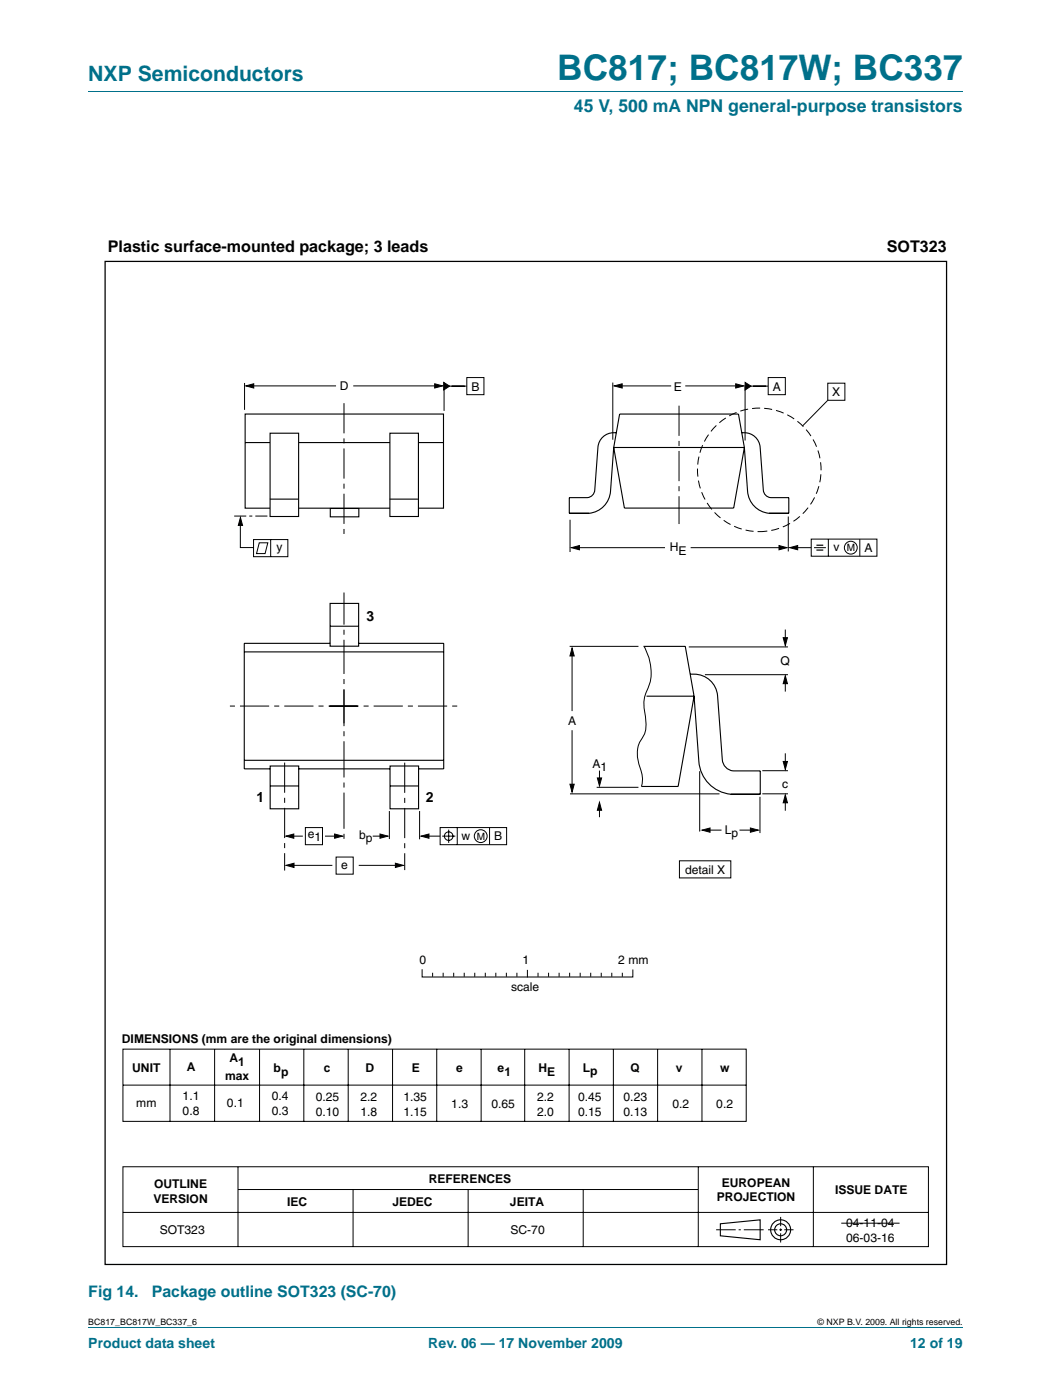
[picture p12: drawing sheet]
<svg xmlns="http://www.w3.org/2000/svg" width="210mm" height="280mm" viewBox="0 0 210 280" stroke-linecap="round" stroke-linejoin="round" font-family="sans-serif">
<path d="M17.6 18.3h174.7M17.6 265.3h174.7" fill="none" stroke="#00708a" stroke-width=".2"/>
<g fill="none" stroke="#000" stroke-width=".2">
<path d="M48.8 76.5v5.4M49.1 77.1l1.6-.4v.8zM50 77.1h17.1M70.5 77.1h17M86.8 76.7l1.6 .4-1.6 .4zM88.6 76.4l1.2 .8-1.2 .7zM88.7 76.6v5.5M89.2 77.2h4M93.2 75.4h3.5v3.5h-3.5zM122.4 76.4v11.5M122.7 77.1l1.6-.4v.8zM123.4 77.1h10.6"/>
<path d="M136.9 77.1h10.8M146.9 76.7l1.6 .4-1.6 .4zM148.8 77v11M148.8 76.4l1.2 .8-1.2 .7zM149.4 77.2h4M153.4 75.4h3.4v3.5h-3.4zM48 103.9v5.5h2.6M48 103.4l.4 1.6h-.8zM50.6 107.8h6.9v3.4h-6.9zM51.8 108.5h1.7l-.6 2.1h-1.7zM54.1 107.8v3.4M113.8 103.9v6.4"/>
<path d="M114.1 109.4l1.6-.4v.9zM114.9 109.4h17.9M137.9 109.4h18.3M155.6 109l1.6 .4-1.6 .5zM157.7 109.4l1.6-.4v.9zM158.6 109.4h3.4M162 107.7h13.1v3.4h-13.1zM162.6 109.4h2.3M165.4 107.7v3.4M171.7 107.7v3.4M113.8 129.2h13.7M114.3 129.5l.4 1.6h-.9z"/>
<path d="M114.3 130.8v11.3M137.6 129.3h19.8M140.8 134.8h16.6M156.4 127.4h.9l-.5 1.6zM156.8 135l.5 1.6h-.9zM156.8 125.8v2.4M156.8 135.8v2.4M113.8 156.7h.9l-.4 1.6zM113.8 158.6h29.9M114.3 145.9v11.4M119.2 157.3h8.3M119.3 155.5h.9l-.5 1.5z"/>
<path d="M119.7 154v2.5M139.7 154.1v12.1M151.8 159.2v7.3M152.2 158.6h5.2M152.2 154h5.2M156.4 152.2h.9l-.5 1.5zM156.8 158.8l.5 1.6h-.9zM156.8 150.5v2.4M156.8 159.6v2.4M57.1 167.1l1.6-.4v.8zM57.1 172.9l1.6-.4v.8zM58 167.1h2.5"/>
<path d="M58 172.9h8.4M61 165.4h3.4v3.4h-3.4zM64.9 167.1h2.7M66.8 166.7l1.6 .4-1.6 .4zM67.1 171.3h3.4v3.4h-3.4zM71.6 172.9h8.1M74.4 167.1h2.2M75.9 166.7l1.6 .4-1.6 .4zM77.8 162.1v5.6M79 172.5l1.6 .4-1.6 .4zM83.8 162.1v5.6M84.1 167.1l1.6-.4v.8z"/>
<path d="M85 167.1h2.9M87.9 165.4h13.3v3.4h-13.3zM88.3 167.1h2.6M89.6 165.8v2.6M91.3 165.4v3.4M119.7 160.3l.5 1.6h-.9zM119.7 161.3v2M135.7 172h10.3v3.4h-10.3zM140.2 165.9l1.6-.4v.8zM141.1 165.9h3M147.7 165.9h2.7M149.9 165.5l1.6 .4-1.6 .4z"/>
<path d="M24.6 209.6h124.4v14.5h-124.4zM24.6 216.8h124.4M34 209.6v14.5M42.9 209.6v14.5M51.8 209.6v14.5M60.7 209.6v14.5M69.5 209.6v14.5M78.4 209.6v14.5M87.2 209.6v14.5M96.1 209.6v14.5M104.8 209.6v14.5M113.7 209.6v14.5"/>
<path d="M122.5 209.6v14.5M131.3 209.6v14.5M140.2 209.6v14.5M24.6 233.1h160.8v16h-160.8zM47.5 233.2v15.9M47.6 237.7h91.8M70.5 237.7v11.4M93.5 237.7v11.4M116.5 237.7v11.4M139.5 233.2v15.9M162.4 233.2v15.9M24.6 242.3h160.8"/>
<path d="M143 245.7h3.9M147.5 245.7h.5M148.5 245.7h4M153.4 245.7h1.8M155.6 245.7h.6M155.9 243.2v1.8M155.9 245.5v.5M155.9 246.4v1.9M156.6 245.7h1.9"/>
<circle cx="169.9" cy="109.4" r="1.28"/>
<circle cx="89.6" cy="167.1" r=".86"/>
<circle cx="96" cy="167.1" r="1.28"/>
</g>
<g fill="none" stroke="#000" stroke-width=".22">
<path d="M49 82.7h39.6v18.8h-39.6zM49 88.4h39.6M66 101.6h5.7v1.7h-5.7zM48.8 130.3h39.8M65.9 120.6h5.7v8.5h-5.7zM65.9 125.1h5.7M65.9 128.6h-17.1v25h5.2M71.6 128.6h17v25h-5M48.8 151.9h39.8M54 153.1h5.7v8.5h-5.7zM54 157.1h5.7M59.7 153.6h18.2"/>
<path d="M77.9 153.1h5.7v8.5h-5.7zM77.9 157.1h5.7M143.9 244.5l7.9-.7v3.9l-7.9-.8z"/>
<circle cx="155.9" cy="245.7" r="1.99"/>
<circle cx="155.9" cy="245.7" r="1.2"/>
</g>
<g fill="#000">
<path d="M49.1 77.1l1.6-.4v.8zM86.8 76.7l1.6 .4-1.6 .4zM88.6 76.4l1.2 .8-1.2 .7zM122.7 77.1l1.6-.4v.8zM146.9 76.7l1.6 .4-1.6 .4zM148.8 76.4l1.2 .8-1.2 .7zM48 103.4l.4 1.6h-.8zM114.1 109.4l1.6-.4v.9zM155.6 109l1.6 .4-1.6 .5zM157.7 109.4l1.6-.4v.9zM114.3 129.5l.4 1.6h-.9zM156.8 135l.5 1.6h-.9z"/>
<path d="M156.4 127.4h.9l-.5 1.6zM113.8 156.7h.9l-.4 1.6zM119.3 155.5h.9l-.5 1.5zM156.4 152.2h.9l-.5 1.5zM57.1 167.1l1.6-.4v.8zM57.1 172.9l1.6-.4v.8zM66.8 166.7l1.6 .4-1.6 .4zM75.9 166.7l1.6 .4-1.6 .4zM79 172.5l1.6 .4-1.6 .4zM84.1 167.1l1.6-.4v.8zM119.7 160.3l.5 1.6h-.9zM140.2 165.9l1.6-.4v.8z"/>
<path d="M149.9 165.5l1.6 .4-1.6 .4zM156.8 158.8l.5 1.6h-.9z"/>
</g>
<path d="M65.8 141.1h26.2M71.5 141.1h-26" fill="none" stroke="#000" stroke-width=".2" stroke-dasharray="5.8 1 1 1" stroke-linecap="butt"/>
<path d="M68.7 144.5v-26.1" fill="none" stroke="#000" stroke-width=".2" stroke-dasharray="6.8 1 1 1" stroke-linecap="butt"/>
<path d="M68.7 137.9v30.2" fill="none" stroke="#000" stroke-width=".2" stroke-dasharray="7.2 1 1 1" stroke-linecap="butt"/>
<path d="M163.1 108.9h1.3M163.1 109.9h1.3" fill="none" stroke="#000" stroke-width=".24"/>
<path d="M53.4 103.1h-6.8" fill="none" stroke="#000" stroke-width=".2" stroke-dasharray="2.4 .6 .6 .6" stroke-linecap="butt"/>
<path d="M21 52.2h168v200.5h-168z" fill="none" stroke="#000" stroke-width=".25"/>
<path d="M77.9 86.6h5.7v16.6h-5.7z" fill="#fff"/>
<path d="M77.8 99.7h5.7M77.9 86.6h5.7v16.6h-5.7z" fill="none" stroke="#000" stroke-width=".22"/>
<path d="M53.9 86.6h5.7v16.6h-5.7z" fill="#fff"/>
<path d="M53.9 99.7h5.6M53.9 86.6h5.7v16.6h-5.7zM122.6 89.4h26.1M122.6 89.4l2.1 12.1h21.8l2.2-12.1M122.6 89.4l1.1-6.7h23.8l1.2 6.7M123.1 86.5a3.2 3.2 0 0 0-3.7 2.8l-.6 8.6a1.62 1.62 0 0 1-1.5 1.5h-3.6v3.2h3.9a4.8 4.8 0 0 0 4.3-4.4l.7-8.8M148.1 86.5a3.2 3.2 0 0 1 3.7 2.8l.6 8.6a1.62 1.62 0 0 0 1.5 1.5h3.6v3.2h-3.9a4.8 4.8 0 0 1-4.3-4.4l-.6-8.8M128.5 129.2h8.4l1.7 9.9M129.1 139.1h9.5M137.8 134.7a4.8 4.8 0 0 1 5.5 4.3l1 12.8a2.42 2.42 0 0 0 2.1 2.2h5.4v4.7h-5.8a7.1 7.1 0 0 1-6.4-6.6l-1-13M138.6 139.1l-3.2 18.1h-7.3" fill="none" stroke="#000" stroke-width=".22"/>
<g fill="none" stroke="#000" stroke-width=".2">
<path d="M165.3 76.6h3.4v3.4h-3.4zM165.3 80l-5 5.1M157.4 103.2v7M128.6 129.2a9.7 9.7 0 0 1 .3 9.6 6.4 6.4 0 0 0-.2 3.4 7.9 7.9 0 0 1-.1 4.7 6.1 6.1 0 0 0-.7 6.6 5.8 5.8 0 0 1 .2 3.7M97.8 165.4v3.4M84.3 193.8v1.4h42.1v-1.4M86.4 194.4v.8M88.5 194.4v.8M90.6 194.4v.8M92.7 194.4v.8M94.8 194.4v.8M96.9 194.4v.8"/>
<path d="M99 194.4v.8M101.1 194.4v.8M103.2 194.4v.8M105.3 193.9v1.3M107.5 194.4v.8M109.6 194.4v.8M111.7 194.4v.8M113.8 194.4v.8M115.9 194.4v.8M118 194.4v.8M120.1 194.4v.8M122.2 194.4v.8"/>
<path d="M124.3 194.4v.8M168 244.4h11.7"/>
</g>
<circle cx="151.6" cy="93.9" r="12.3" fill="none" stroke="#000" stroke-width=".2" stroke-dasharray="1.6 .8" stroke-linecap="butt"/>
<path d="M68.7 80.6v26.9M135.6 81.1v23.6M56.8 152.4v21.6M80.8 152.4v21.5" fill="none" stroke="#000" stroke-width=".2" stroke-dasharray="6 1 1 1" stroke-linecap="butt"/>
<text font-size="7" fill="#00708a" x="111.3" y="16">BC817; BC817W; BC337</text>
<text font-size="4.2" fill="#00708a" x="17.6" y="16.2">NXP Semiconductors</text>
<text font-size="3.5" fill="#00708a" x="114.6" y="22.4">45 V, 500 mA NPN general-purpose transistors</text>
<g font-size="3.2">
<text x="21.5" y="50.5">Plastic surface-mounted package; 3 leads</text>
<text x="177.1" y="50.5">SOT323</text>
</g>
<g font-size="3.2" fill="#00708a">
<text x="17.6" y="259.3">Fig 14.</text>
<text x="30.3" y="259.3">Package outline SOT323 (SC-70)</text>
</g>
<g font-size="2.8">
<text x="73.2" y="124.1">3</text>
<text x="51.2" y="160.3">1</text>
<text x="85" y="160.3">2</text>
</g>
<g font-size="2.8" fill="#00708a">
<text x="17.6" y="269.3">Product data sheet</text>
<text x="85.5" y="269.3">Rev. 06 — 17 November 2009</text>
<text x="181.8" y="269.3">12 of 19</text>
</g>
<g font-size="2.4">
<text x="67.9" y="78">D</text>
<text x="94.1" y="78">B</text>
<text x="134.5" y="78">E</text>
<text x="154.3" y="78">A</text>
<text x="166.2" y="79.2">X</text>
<text x="55.2" y="110.1">y</text>
<text x="133.8" y="110.1">H</text>
<text x="135.5" y="110.9">E</text>
<text x="166.5" y="110.2">v</text>
<text x="172.6" y="110.3">A</text>
<text x="155.9" y="132.9">Q</text>
<text x="113.4" y="144.8">A</text>
<text x="118.3" y="153.4">A</text>
<text x="119.9" y="154">1</text>
<text x="156.2" y="157.4">c</text>
<text x="61.5" y="167.5">e</text>
<text x="71.7" y="167.7">b</text>
<text x="92.2" y="167.8">w</text>
<text x="98.7" y="167.8">B</text>
<text x="144.8" y="166.6">L</text>
<text x="146.1" y="167.2">p</text>
<text x="62.8" y="168.1">1</text>
<text x="68.1" y="173.6">e</text>
<text x="73" y="168.3">p</text>
<text x="136.8" y="174.6">detail X</text>
<text x="83.8" y="192.7">0</text>
<text x="102.1" y="198">scale</text>
<text x="104.4" y="192.7">1</text>
<text x="123.5" y="192.7">2 mm</text>
<text x="24.4" y="208.5">DIMENSIONS (mm are the original dimensions)</text>
<text x="26.4" y="214.2">UNIT</text>
<text x="37.3" y="213.9">A</text>
<text x="45" y="215.9">max</text>
<text x="45.8" y="212.1">A</text>
<text x="47.6" y="212.9">1</text>
<text x="54.6" y="214.2">b</text>
<text x="56.1" y="215">p</text>
<text x="64.7" y="214.2">c</text>
<text x="73" y="214.2">D</text>
<text x="82.3" y="214.2">E</text>
<text x="91.1" y="214.2">e</text>
<text x="99.4" y="214.2">e</text>
<text x="100.7" y="215">1</text>
<text x="107.5" y="214.2">H</text>
<text x="109.3" y="215">E</text>
<text x="116.4" y="214.2">L</text>
<text x="117.9" y="214.8">p</text>
<text x="125.9" y="214.2">Q</text>
<text x="134.9" y="214.2">v</text>
<text x="143.8" y="214.2">w</text>
<text x="27.2" y="221.1">mm</text>
<text x="36.5" y="219.8">1.1</text>
<text x="45.3" y="221.2">0.1</text>
<text x="54.3" y="219.8">0.4</text>
<text x="63.1" y="220">0.25</text>
<text x="72" y="220">2.2</text>
<text x="80.6" y="220">1.35</text>
<text x="90.1" y="221.3">1.3</text>
<text x="98.1" y="221.3">0.65</text>
<text x="107.3" y="220">2.2</text>
<text x="115.4" y="220">0.45</text>
<text x="124.5" y="220">0.23</text>
<text x="134.3" y="221.3">0.2</text>
<text x="143.1" y="221.3">0.2</text>
<text x="36.5" y="222.8">0.8</text>
<text x="54.3" y="222.8">0.3</text>
<text x="63.1" y="222.9">0.10</text>
<text x="72" y="222.9">1.8</text>
<text x="80.6" y="222.9">1.15</text>
<text x="107.3" y="222.9">2.0</text>
<text x="115.4" y="222.9">0.15</text>
<text x="124.5" y="222.9">0.13</text>
<text x="30.8" y="237.4">OUTLINE</text>
<text x="85.6" y="236.4">REFERENCES</text>
<text x="144.2" y="237.1">EUROPEAN</text>
<text x="166.8" y="238.6">ISSUE DATE</text>
<text x="30.6" y="240.3">VERSION</text>
<text x="57.4" y="241">IEC</text>
<text x="78.4" y="241">JEDEC</text>
<text x="101.9" y="241">JEITA</text>
<text x="143.1" y="240">PROJECTION</text>
<text x="169" y="245.2">04-11-04</text>
<text x="31.9" y="246.6">SOT323</text>
<text x="102" y="246.6">SC-70</text>
<text x="169" y="248.1">06-03-16</text>
</g>
<g font-size="2">
<text x="169.1" y="110.2">M</text>
<text x="95.2" y="167.8">M</text>
</g>
<g font-size="1.8">
<text x="17.6" y="264.7">BC817_BC817W_BC337_6</text>
<text x="163.3" y="264.7">© NXP B.V. 2009. All rights reserved.</text>
</g>
</svg>
